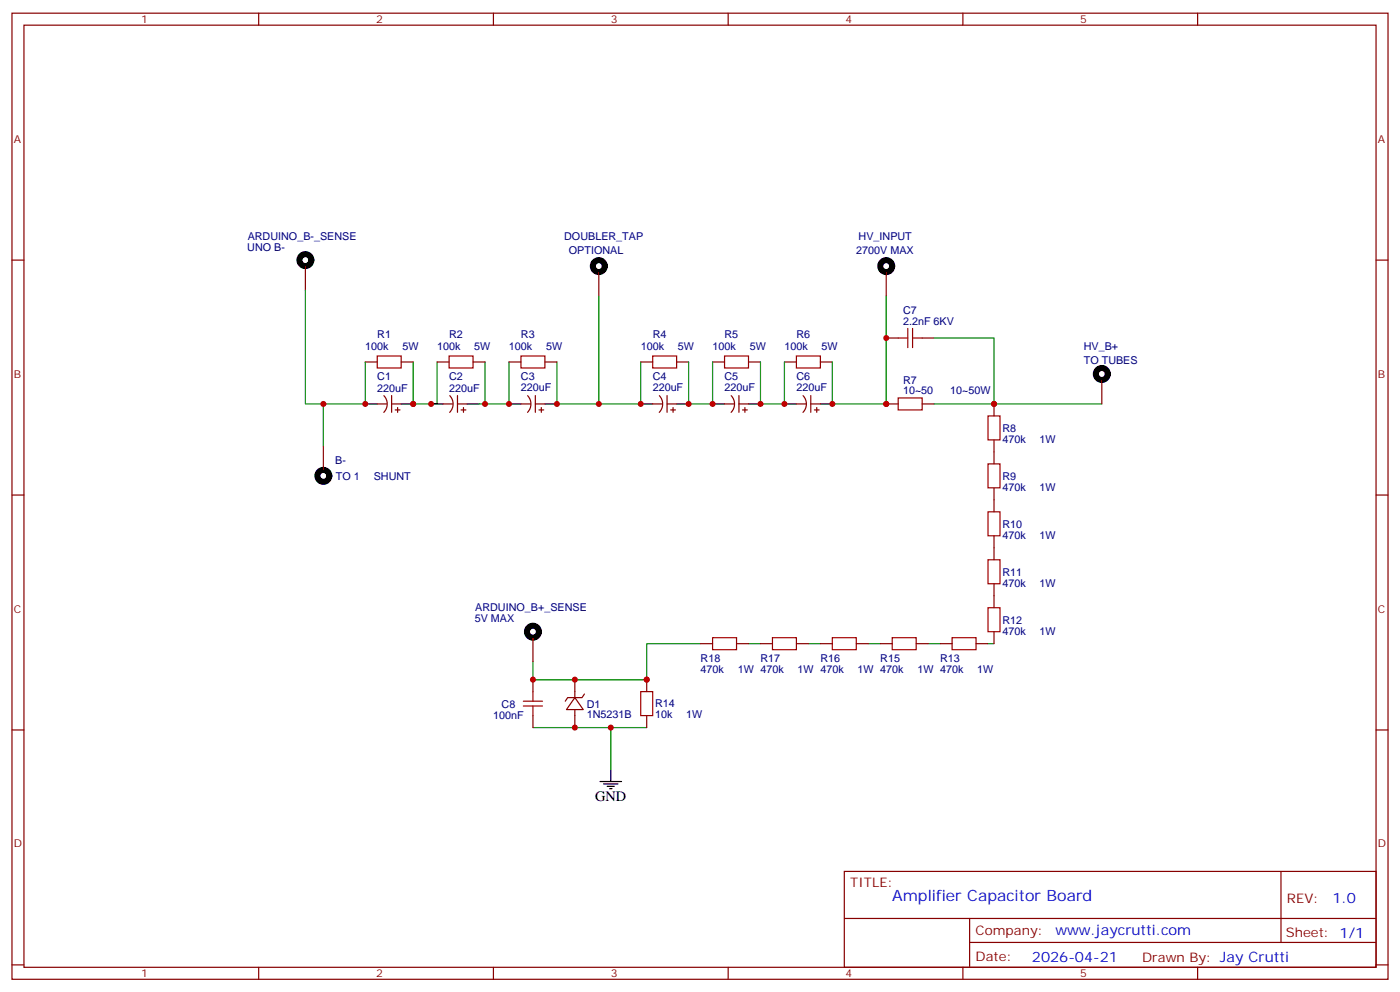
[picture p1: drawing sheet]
<svg xmlns="http://www.w3.org/2000/svg" width="412mm" height="292mm" viewBox="0 0 412 292" stroke-linecap="round" stroke-linejoin="round" font-family="sans-serif">
<g fill="none" stroke="#870000" stroke-width=".35">
<path d="M3.5 3.9h405.4v284.3h-405.4zM7.1 7.4h398.2v277.3h-398.2zM76.2 3.9v3.5M145.3 3.9v3.5M214.5 3.9v3.5M283.6 3.9v3.5M352.8 3.9v3.5M3.5 76.6h3.6M90 78.3v7.1M405.3 76.6h3.6M176.4 80.1v7M261.1 80.1v7"/>
<path d="M261.1 99.5h3.5M271.6 99.5h3.6M107.6 106.5h3.5M111.1 118.9h2.8M113.1 116.5a3.5 3.5 0 0 1 0 4.9M115.4 116.4v5M115.4 118.9h2.8M117.1 119.9v1.5M118.2 106.5h3.5M128.8 106.5h3.5M130.5 118.9h2.8M132.5 116.5a3.5 3.5 0 0 1 0 4.9"/>
<path d="M134.8 118.9h2.8M134.8 116.4v5M136.5 119.9v1.5M139.3 106.5h3.6M149.9 106.5h3.6M153.5 118.9h2.8M155.4 116.5a3.5 3.5 0 0 1 0 4.9M157.7 118.9h2.8M157.7 116.4v5M159.5 119.9v1.5M160.5 106.5h3.5M188.7 106.5h3.6"/>
<path d="M192.3 118.9h2.8M194.2 116.5a3.5 3.5 0 0 1 0 4.9M196.5 118.9h2.8M196.5 116.4v5M198.3 119.9v1.5M199.3 106.5h3.5M209.9 106.5h3.5M213.4 118.9h2.9M215.4 116.5a3.5 3.5 0 0 1 0 4.9M217.7 118.9h2.8M217.7 116.4v5M219.4 119.9v1.5"/>
<path d="M220.5 106.5h3.5M231.1 106.5h3.5M234.6 118.9h2.8M236.6 116.5a3.5 3.5 0 0 1-.1 4.9M238.8 118.9h2.9M238.8 116.4v5M240.6 119.9v1.5M241.7 106.5h3.5M261.1 118.9h3.5M271.6 118.9h3.6M292.8 118.9v3.5M324.6 111.8v7.1"/>
<path d="M95.2 131.2v7.1M116.4 120.6h1.4M135.8 120.6h1.4M158.7 120.6h1.5M197.6 120.6h1.4M218.7 120.6h1.4M239.9 120.6h1.4M292.8 129.5v7M3.5 145.7h3.6M292.8 143.6v7M292.8 157.7v7M405.3 145.7h3.6"/>
<path d="M292.8 171.8v7.1M157 187.7v7M206.4 189.4h3.5M217 189.4h3.5M224 189.4h3.5M234.6 189.4h3.5M241.7 189.4h3.5M252.2 189.4h3.6M259.3 189.4h3.5M269.9 189.4h3.5M276.9 189.4h3.6M287.5 189.4h3.5"/>
<path d="M292.8 185.9v3.5M3.5 214.8h3.6M157 200v3.6M157 210.6v3.5M169.3 205.3l2.5 3.5h-4.9zM169.3 200v5.3M169.3 208.8v5.3M172.2 204.3l-.8 1h-4.2l-.7 1.1M190.5 200v3.6M190.5 210.6v3.5M405.3 214.8h3.6M248.7 256.5h156.6v28.2h-156.6z"/>
<path d="M377.3 256.5v20.9M248.7 270.3h156.5M285.6 277.4h119.6M285.6 270.3v14.1M3.5 284h3.6M76.2 284.7v3.5M145.3 284.7v3.5M214.5 284.7v3.5M283.6 284.7v3.5M352.8 284.7v3.5M405.3 284h3.6"/>
</g>
<g fill="none" stroke="#008700" stroke-width=".35">
<path d="M90 85.4v33.5h5.2M176.4 87.1v31.8M261.1 87.1v31.8h-15.9v-12.4M275.2 99.5h17.6v19.4M107.6 106.5v12.4h-12.4v12.3M121.7 106.5v12.4h7.1v-12.4M142.9 106.5v12.4M149.9 106.5v12.4h-8.8M164 106.5v12.4h24.7v-12.4M202.8 106.5v12.4h7.1v-12.4M224 106.5v12.4h7.1v-12.4M275.2 118.9h49.4"/>
<path d="M157 194.7v5.3h33.5M206.4 189.4h-15.9v10.6M220.5 189.4h3.5M238.1 189.4h3.6M255.8 189.4h3.5M273.4 189.4h3.5M291 189.4h1.8M157 214.1h33.5M157 200h33.5M179.9 214.1v12.4"/>
</g>
<g fill="none" stroke="#000" stroke-width=".35">
<path d="M107.6 118.9h3.5M118.2 118.9h3.5M127 118.9h3.5M137.6 118.9h3.5M149.9 118.9h3.6M160.5 118.9h3.5M188.7 118.9h3.6M199.3 118.9h3.5M209.9 118.9h3.5M220.5 118.9h3.5M231.1 118.9h3.5M241.7 118.9h3.5"/>
<path d="M176.7 230h6.4M177.8 230.7h4.2M178.9 231.4h2.1M179.6 232.1h.7M179.9 226.5v3.5"/>
</g>
<g fill="none" stroke="#a10000" stroke-width=".35">
<path d="M264.6 99.5h2.8M267.4 96.7v5.6M268.8 99.5h2.8M268.8 96.7v5.6M111.1 104.8h7.1v3.5h-7.1zM132.3 104.8h7v3.5h-7zM153.5 104.8h7v3.5h-7zM192.3 104.8h7v3.5h-7zM213.4 104.8h7.1v3.5h-7.1zM234.6 104.8h7.1v3.5h-7.1zM264.6 117.1h7v3.5h-7zM291 122.4h3.6v7.1h-3.6z"/>
<path d="M291 136.5h3.6v7.1h-3.6zM291 150.6h3.6v7.1h-3.6zM291 164.7h3.6v7.1h-3.6zM291 178.9h3.6v7h-3.6zM209.9 187.7h7.1v3.5h-7.1zM227.5 187.7h7.1v3.5h-7.1zM245.2 187.7h7v3.5h-7zM262.8 187.7h7.1v3.5h-7.1zM280.5 187.7h7v3.5h-7zM154.2 206.4h5.6M154.2 207.8h5.6M157 203.6v2.8"/>
<path d="M157 207.8v2.8M188.7 203.6h3.6v7h-3.6z"/>
</g>
<g fill="none" stroke="#000" stroke-width="1.8">
<circle cx="90" cy="76.6" r="1.76"/>
<circle cx="176.4" cy="78.3" r="1.76"/>
<circle cx="261.1" cy="78.3" r="1.76"/>
<circle cx="324.6" cy="110.1" r="1.76"/>
<circle cx="95.2" cy="140.1" r="1.76"/>
<circle cx="157" cy="185.9" r="1.76"/>
</g>
<g fill="#c00">
<circle cx="164" cy="118.9" r=".88"/>
<circle cx="292.8" cy="118.9" r=".88"/>
<circle cx="190.5" cy="200" r=".88"/>
<circle cx="169.3" cy="200" r=".88"/>
<circle cx="169.3" cy="214.1" r=".88"/>
<circle cx="121.7" cy="118.9" r=".88"/>
<circle cx="179.9" cy="214.1" r=".88"/>
<circle cx="142.9" cy="118.9" r=".88"/>
<circle cx="149.9" cy="118.9" r=".88"/>
<circle cx="261.1" cy="118.9" r=".88"/>
<circle cx="261.1" cy="99.5" r=".88"/>
<circle cx="127" cy="118.9" r=".88"/>
<circle cx="107.6" cy="118.9" r=".88"/>
<circle cx="157" cy="200" r=".88"/>
<circle cx="188.7" cy="118.9" r=".88"/>
<circle cx="209.9" cy="118.9" r=".88"/>
<circle cx="245.2" cy="118.9" r=".88"/>
<circle cx="231.1" cy="118.9" r=".88"/>
<circle cx="202.8" cy="118.9" r=".88"/>
<circle cx="224" cy="118.9" r=".88"/>
<circle cx="176.4" cy="118.9" r=".88"/>
<circle cx="95.3" cy="118.9" r=".88"/>
</g>
<text font-size="4.6" fill="#00f" x="262.8" y="265.3">Amplifier Capacitor Board</text>
<text font-size="4.2" x="175.3" y="235.7">GND</text>
<g font-size="4.2" fill="#00f">
<text x="392.5" y="265.7">1.0</text>
<text x="310.9" y="275.3">www.jaycrutti.com</text>
<text x="304" y="283.1">2026-04-21</text>
</g>
<g font-size="3.9" fill="#800">
<text x="250.5" y="261.1">TITLE:</text>
<text x="379.1" y="265.7">REV:</text>
<text x="287.4" y="275.3">Company:</text>
<text x="378.7" y="275.9">Sheet: 1/1</text>
<text x="287.4" y="282.9">Date:</text>
<text x="336.4" y="283">Drawn By: Jay Crutti</text>
</g>
<g font-size="3.2" fill="#800">
<text x="41.6" y="6.9">1</text>
<text x="110.8" y="6.9">2</text>
<text x="179.9" y="6.9">3</text>
<text x="249.1" y="6.9">4</text>
<text x="318.2" y="6.9">5</text>
<text x="4.1" y="42">A</text>
<text x="405.9" y="42">A</text>
<text x="4.1" y="111.1">B</text>
<text x="405.9" y="111.1">B</text>
<text x="4.1" y="180.3">C</text>
<text x="405.9" y="180.3">C</text>
<text x="4.1" y="249.4">D</text>
<text x="405.9" y="249.4">D</text>
<text x="41.6" y="287.7">1</text>
<text x="110.8" y="287.7">2</text>
<text x="179.9" y="287.7">3</text>
<text x="249.1" y="287.7">4</text>
<text x="318.2" y="287.7">5</text>
</g>
<g font-size="3.2" fill="#000080">
<text x="73" y="70.6">ARDUINO_B-_SENSE</text>
<text x="166.2" y="70.7">DOUBLER_TAP</text>
<text x="252.9" y="70.6">HV_INPUT</text>
<text x="72.8" y="73.7">UNO B-</text>
<text x="167.6" y="74.8">OPTIONAL</text>
<text x="252.2" y="74.8">2700V MAX</text>
<text x="266" y="95.6">2.2nF 6KV</text>
<text x="266" y="92.4">C7</text>
<text x="111.1" y="99.5">R1</text>
<text x="132.3" y="99.5">R2</text>
<text x="153.5" y="99.5">R3</text>
<text x="192.3" y="99.5">R4</text>
<text x="213.4" y="99.5">R5</text>
<text x="234.6" y="99.5">R6</text>
<text x="107.6" y="103">100k</text>
<text x="118.5" y="103">5W</text>
<text x="128.8" y="103">100k</text>
<text x="139.7" y="103">5W</text>
<text x="149.9" y="103">100k</text>
<text x="160.9" y="103">5W</text>
<text x="188.7" y="103">100k</text>
<text x="199.7" y="103">5W</text>
<text x="209.9" y="103">100k</text>
<text x="220.8" y="103">5W</text>
<text x="231.1" y="103">100k</text>
<text x="242" y="103">5W</text>
<text x="319.2" y="107.2">TO TUBES</text>
<text x="319.3" y="103">HV_B+</text>
<text x="111.1" y="111.8">C1</text>
<text x="132.3" y="111.8">C2</text>
<text x="153.5" y="111.8">C3</text>
<text x="192.3" y="111.8">C4</text>
<text x="213.4" y="111.8">C5</text>
<text x="234.6" y="111.8">C6</text>
<text x="266" y="112.9">R7</text>
<text x="111.1" y="115.4">220uF</text>
<text x="132.3" y="115.4">220uF</text>
<text x="153.5" y="115">220uF</text>
<text x="192.3" y="115">220uF</text>
<text x="213.4" y="115">220uF</text>
<text x="234.6" y="115">220uF</text>
<text x="266" y="116.1">10~50</text>
<text x="279.9" y="116.1">10~50W</text>
<text x="295.3" y="130.3">470k</text>
<text x="295.3" y="127.1">R8</text>
<text x="306.2" y="130.3">1W</text>
<text x="98.8" y="136.5">B-</text>
<text x="99" y="141.2">TO 1</text>
<text x="110.1" y="141.2">SHUNT</text>
<text x="295.3" y="141.2">R9</text>
<text x="295.3" y="144.4">470k</text>
<text x="306.2" y="144.4">1W</text>
<text x="295.3" y="155.3">R10</text>
<text x="295.3" y="158.5">470k</text>
<text x="306.2" y="158.5">1W</text>
<text x="295.3" y="172.6">470k</text>
<text x="295.3" y="169.4">R11</text>
<text x="306.2" y="172.6">1W</text>
<text x="140" y="180">ARDUINO_B+_SENSE</text>
<text x="139.9" y="183.1">5V MAX</text>
<text x="295.3" y="183.5">R12</text>
<text x="295.3" y="186.7">470k</text>
<text x="306.2" y="186.7">1W</text>
<text x="206.4" y="198">470k</text>
<text x="206.4" y="194.7">R18</text>
<text x="217.3" y="198">1W 470k</text>
<text x="224" y="194.7">R17</text>
<text x="235" y="198">1W 470k</text>
<text x="241.7" y="194.7">R16</text>
<text x="252.6" y="198">1W 470k</text>
<text x="259.3" y="194.7">R15</text>
<text x="270.2" y="198">1W 470k</text>
<text x="276.9" y="194.7">R13</text>
<text x="287.9" y="198">1W</text>
<text x="147.8" y="208.2">C8</text>
<text x="172.9" y="208.3">D1</text>
<text x="193" y="208.2">R14</text>
<text x="145.3" y="211.8">100nF</text>
<text x="172.9" y="211.4">1N5231B</text>
<text x="193" y="211.4">10k</text>
<text x="202.1" y="211.4">1W</text>
</g>
</svg>
